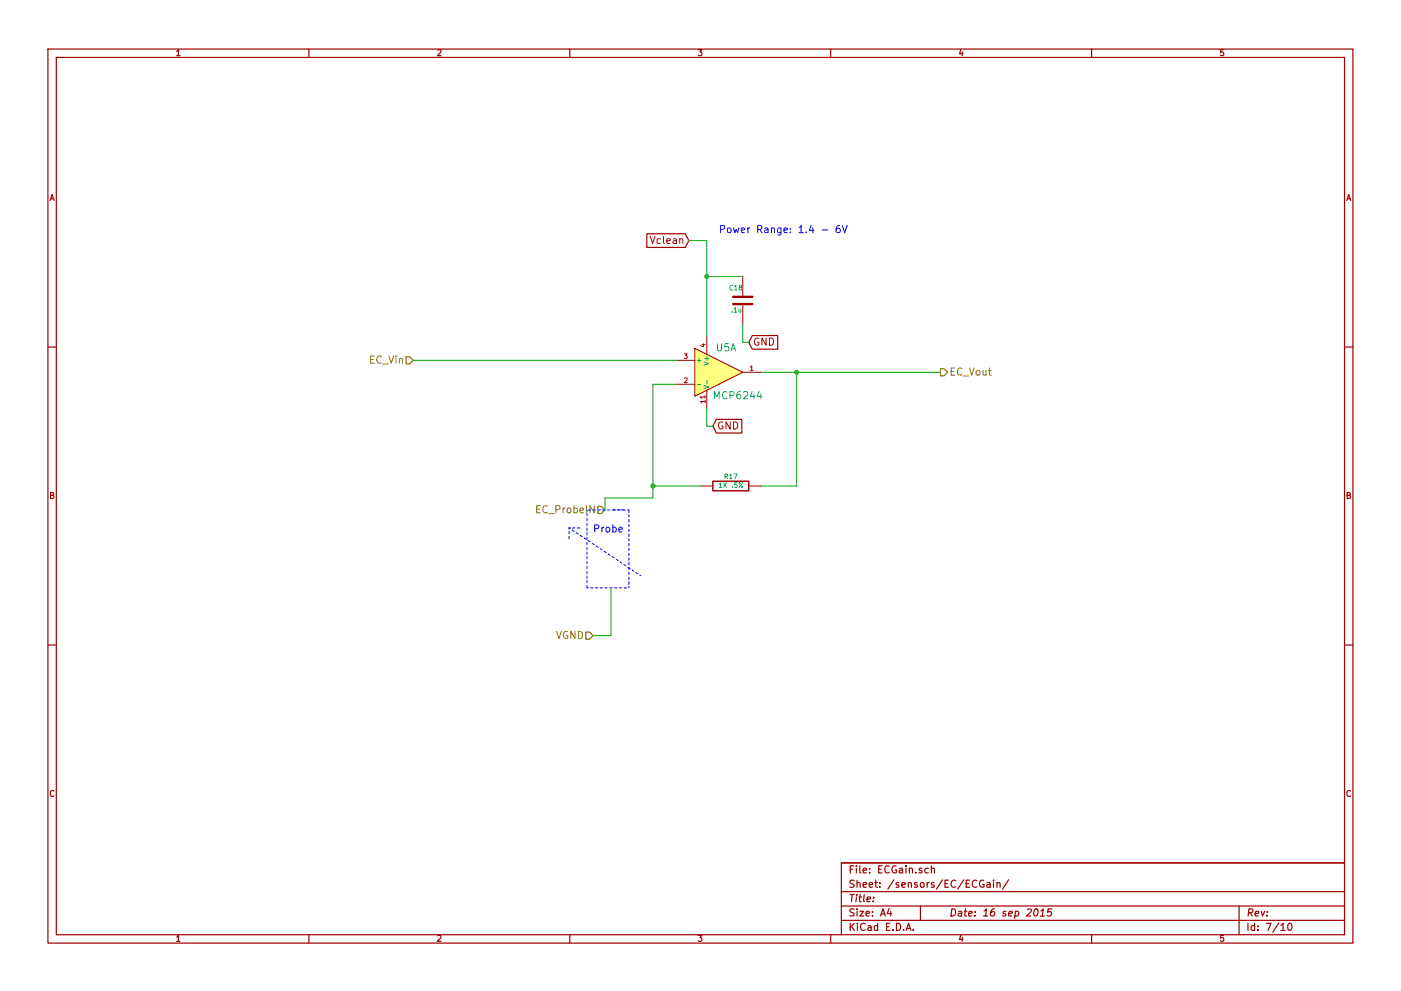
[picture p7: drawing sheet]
<svg xmlns="http://www.w3.org/2000/svg" width="297mm" height="210mm" viewBox="0 0 297 210" stroke-linecap="round" stroke-linejoin="round" font-family="sans-serif">
<g fill="none" stroke="#a00000" stroke-width=".25">
<path d="M10.2 10.4h276.6v189.7h-276.6zM11.9 12.2h273.2v186.1h-273.2zM65.5 10.4v1.8M120.8 10.4v1.8M176.1 10.4v1.8M231.4 10.4v1.8M137.1 49.6h8.2l.7 1.4-.7 1.5h-8.2zM10.2 73.6h1.7M159.5 71.2h5.4v2.9h-5.4l-.8-1.5zM285.1 73.6h1.7M151.9 89h5.4v2.9h-5.4l-.8-1.5zM10.2 136.8h1.7"/>
<path d="M285.1 136.8h1.7M65.5 198.3v1.8M120.8 198.3v1.8M176.1 198.3v1.8M178.4 189.2h106.7M178.4 195.3h106.7M178.4 192.2h106.7M185.2 190.4v.1M188.5 192.8l-.4 1h1M188.8 193.3v1.1M192.1 197.4l.5-1.5 .5 1.5M192.3 197h.7"/>
<path d="M193.6 197.3v.1M195.1 192.2v3.1M196.8 184.3l-.4-.1-.3 .3 .1 .6 .2 .1 .4-.1M197.5 184.3a.36 .36 0 0 1 .6 .1v.8M197.5 183.7v1.5M208.6 186.8a.7 .7 0 0 0-.9 .7 .7 .7 0 0 0 .9 .6v-.5h-.3M209.3 187.3h.6v1M209.9 187.6l-.6 .2a.3 .3 0 0 0 .1 .5l.5-.1M210.6 186.7v.2M210.6 187.2v1.1M211.4 187.4l.1-.1a.36 .36 0 0 1 .5 .2v.8M211.4 187.2v1.1"/>
<path d="M213.8 186.7l-1.3 1.9M219.4 193l.3-.2a.78 .78 0 0 1 .5 .7 .78 .78 0 0 1-.4 .7l-.3 .2-.3-.3v-.7zM220.5 194.4h.9M220.7 193.3l.5-.5-.2 1.6M223 192.8h-.8l-.1 .8 .2-.2 .5 .1 .2 .2-.2 .5-.2 .2-.6-.2M231.4 198.3v1.8M262.7 192.2v6.1M271.6 196.3l.4-.4v1.5M271.6 197.4h.9M273.2 196l.2-.1a.81 .81 0 0 1 .5 .7 .81 .81 0 0 1-.5 .8l-.2-.1-.2-.5zM285.1 183.1h-106.7v15.2"/>
</g>
<path d="M86.1 75.7h.8l.7 .7-.7 .8h-.8zM199.4 78.2h.8l.7 .8-.7 .8h-.8zM126.7 107.4h.8l.8 .8-.8 .8h-.8zM124.2 134.1h.8l.7 .8-.7 .7h-.8z" fill="none" stroke="#808000" stroke-width=".25"/>
<path d="M146 51h3.9v20.4M149.9 58.7h7.6M87.6 76.4h55.9M157.5 68.8v3.8h1.2M161.3 79h38.1M168.9 79v24.1h-7.6M143.5 81.5h-5.1v24.2h-10.1v2.5M149.9 86.6v3.8h1.2M138.4 103.1h10.2M129.5 124.7v10.2h-3.8" fill="none" stroke="#00a000" stroke-width=".21"/>
<path d="M120.6 112v2.5M120.6 112h2.6M124.5 108.2v16.5M132.1 108.2h-7.6M133.3 108.2h-3.8M124.5 124.7h8.8M133.3 124.7v-16.5M135.9 122.2l-15.3-10.2" fill="none" stroke="#00f" stroke-width=".21" stroke-dasharray=".5" stroke-dashoffset=".3"/>
<path d="M147.3 73.9l10.2 5.1-10.2 5.1z" fill="#ffff80" stroke="#ffff80" stroke-width=".25"/>
<path d="M157.5 58.7v4.3M143.5 76.4h3.8M147.3 73.9l10.2 5.1-10.2 5.1zM149.9 71.4v3.8M157.5 79h3.8M157.5 64.5v4.3M143.5 81.5h3.8M149.9 82.8v3.8M148.6 103.1h2.5M158.7 103.1h2.6" fill="none" stroke="#a00000" stroke-width=".21"/>
<path d="M147.8 81.6h.8M149.3 81.8l1 .3-1 .3M149.9 80.7v.7" fill="none" stroke="#00a0a0" stroke-width=".21"/>
<g fill="#00a000" stroke="#00a000" stroke-width=".25">
<circle cx="168.9" cy="79" r=".41"/>
<circle cx="138.4" cy="103.1" r=".41"/>
<circle cx="149.9" cy="58.7" r=".41"/>
</g>
<path d="M151.1 102.1h7.6v2h-7.6z" fill="none" stroke="#a00000" stroke-width=".3"/>
<path d="M174.3 48.8h1.2M178 47.8l-.4 .1a.99 .99 0 0 0 0 1.5l.5-.2 .1-.5-.3-.3-.5 .1-.1 .2M178.6 47.8l.5 1.6 .5-1.6" fill="none" stroke="#00f" stroke-width=".21"/>
<path d="M155.4 64.5h4.1M155.4 63h4.1" fill="none" stroke="#a00000" stroke-width=".51"/>
<g font-size="2.1" fill="#a00000">
<text x="138.3" y="51.8">Vclean</text>
<text x="159.7" y="73.4">GND</text>
<text x="152" y="91.2">GND</text>
<text x="179.9" y="185.4">File: ECGain.sch</text>
<text x="179.9" y="191.5">Title:</text>
<text x="179.9" y="188.4">Sheet: /sensors/EC/ECGain/</text>
<text x="179.9" y="197.6">KiCad E.D.A.</text>
<text x="179.9" y="194.5">Size: A4</text>
<text x="201.2" y="194.5">Date: 16 sep 2015</text>
<text x="264.2" y="194.5">Rev:</text>
<text x="264.2" y="197.6">Id: 7/10</text>
</g>
<g font-size="2.1" fill="#00f">
<text x="152.4" y="49.5">Power Range: 1.4 - 6V</text>
<text x="125.7" y="113">Probe</text>
</g>
<g font-size="2.1" fill="#808000">
<text x="78.3" y="77.2">EC_Vin</text>
<text x="201.3" y="79.8">EC_Vout</text>
<text x="114.1" y="109">EC_ProbeIN</text>
<text x="117.7" y="135.6">VGND</text>
</g>
<g font-size="2.1" fill="#00a0a0">
<text x="151.8" y="74.6">U5A</text>
<text x="151.7" y="84.8">MCP6244</text>
</g>
<g font-size="1.8" fill="#a00000">
<text x="37.3" y="11.9">1</text>
<text x="92.7" y="11.9">2</text>
<text x="148" y="11.9">3</text>
<text x="203.3" y="11.9">4</text>
<text x="258.6" y="11.9">5</text>
<text x="10.4" y="42.7">A</text>
<text x="285.3" y="42.7">A</text>
<text x="10.4" y="105.9">B</text>
<text x="285.3" y="105.9">B</text>
<text x="10.4" y="169.1">C</text>
<text x="285.3" y="169.1">C</text>
<text x="37.3" y="199.8">1</text>
<text x="92.7" y="199.8">2</text>
<text x="148" y="199.8">3</text>
<text x="203.3" y="199.8">4</text>
<text x="258.6" y="199.8">5</text>
</g>
<g font-size="1.4" fill="#00a0a0">
<text x="154.7" y="61.6">C18</text>
<text x="155.1" y="66.3">.1u</text>
<text x="147.6" y="77">+</text>
<text x="150.4" y="77.2" transform="rotate(-90 150.4 77.2)">V+</text>
<text x="153.6" y="101.7">R17</text>
<text x="152.7" y="103.5">1K .5%</text>
</g>
<g font-size="1.4" fill="#a00000">
<text x="145" y="76.2">3</text>
<text x="149.6" y="73.7" transform="rotate(-90 149.6 73.7)">4</text>
<text x="145" y="81.3">2</text>
<text x="159" y="78.7">1</text>
<text x="149.6" y="85.5" transform="rotate(-90 149.6 85.5)">11</text>
</g>
</svg>
